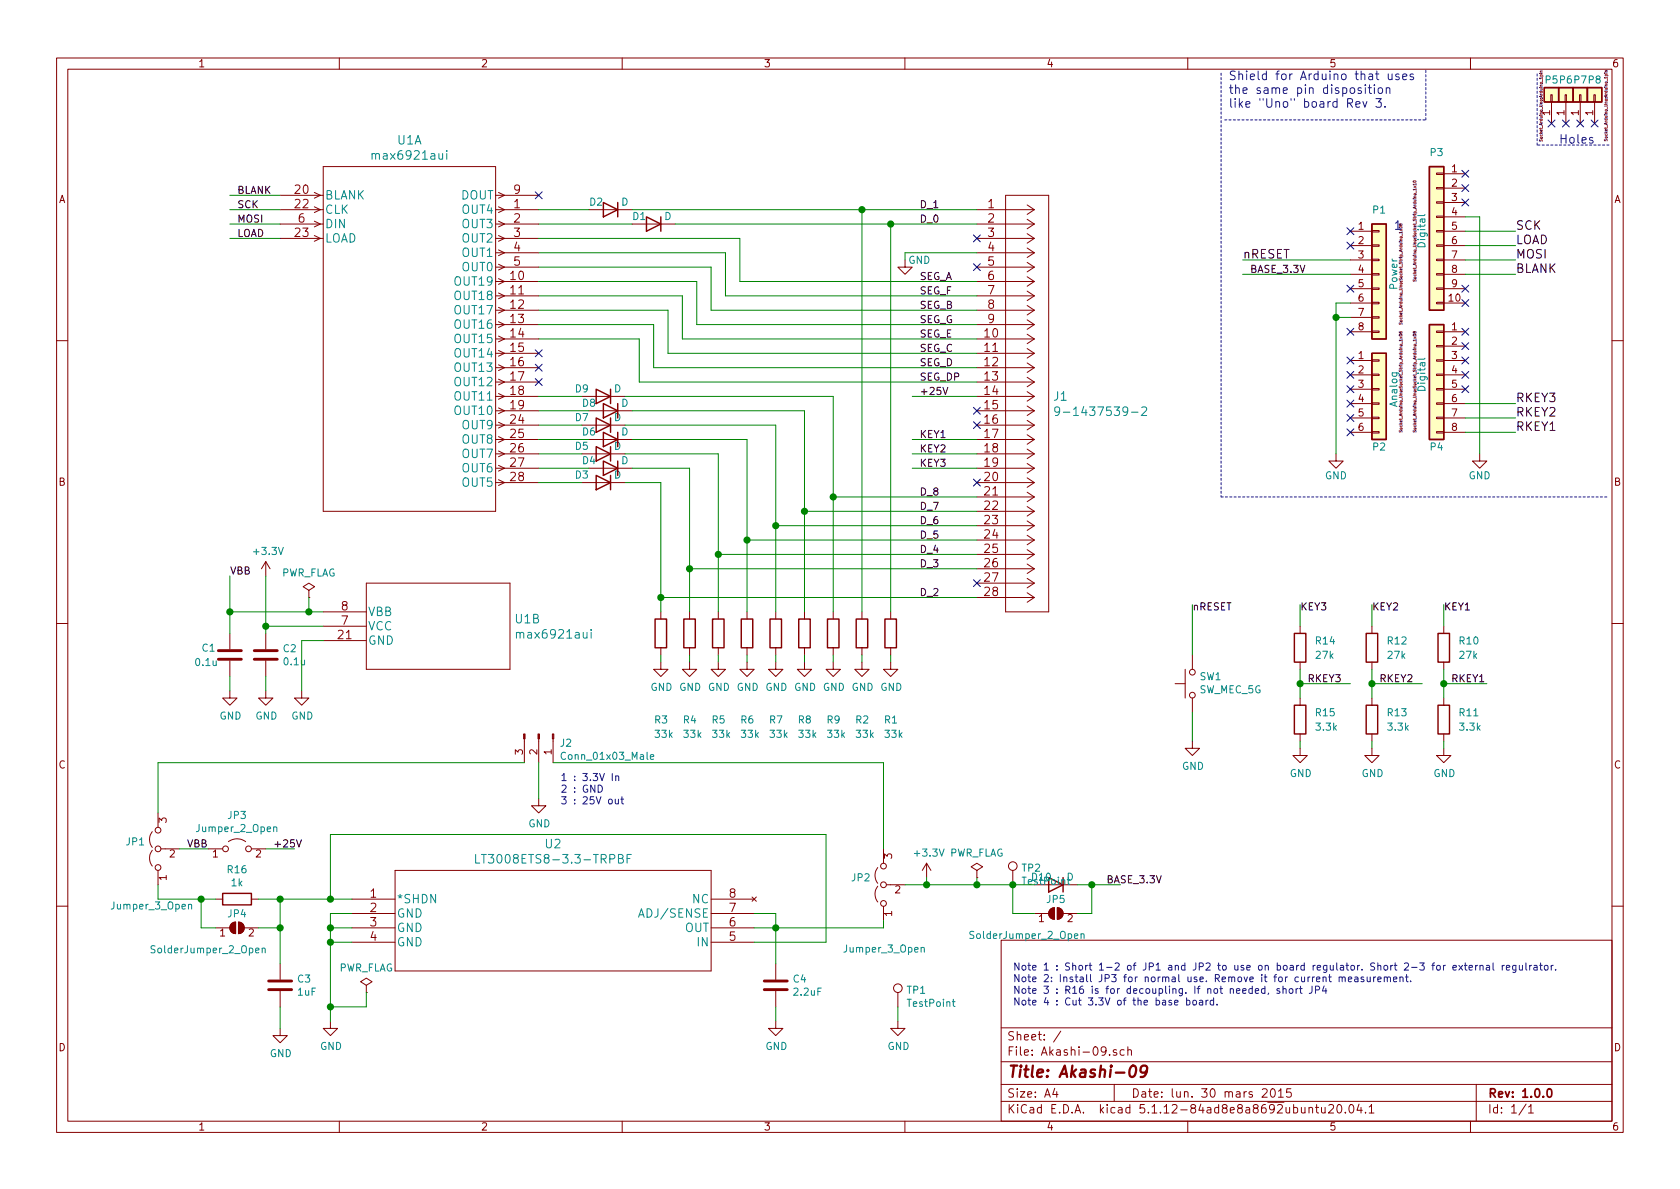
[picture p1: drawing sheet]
EESchema Schematic File Version 4
EELAYER 30 0
EELAYER END
$Descr A4 11693 8268
encoding utf-8
Sheet 1 1
Title "Akashi-09"
Date "lun. 30 mars 2015"
Rev "1.0.0"
Comp ""
Comment1 ""
Comment2 ""
Comment3 ""
Comment4 ""
$EndDescr
Text Label 10550 3000 0    60   ~ 0
RKEY1
Text Label 10550 2800 0    60   ~ 0
RKEY3
Text Label 10550 2900 0    60   ~ 0
RKEY2
Text Label 10550 1900 0    60   ~ 0
BLANK
Text Label 10550 1800 0    60   ~ 0
MOSI
Text Label 10550 1700 0    60   ~ 0
LOAD
Text Label 10550 1600 0    60   ~ 0
SCK
NoConn ~ 9400 1600
Text Notes 10850 1000 0    60   ~ 0
Holes
Text Notes 8550 750  0    60   ~ 0
Shield for Arduino that uses\nthe same pin disposition\nlike "Uno" board Rev 3.
$Comp
L Connector_Generic:Conn_01x08 P1
U 1 1
P 9600 1900
F 0 "P1" H 9600 2350 50  0000 C CNN
F 1 "Power" V 9700 1900 50  0000 C CNN
F 2 "Socket_Arduino_Uno:Socket_Strip_Arduino_1x08" V 9750 1900 20  0000 C CNN
F 3 "" H 9600 1900 50  0000 C CNN
	1    9600 1900
	1    0    0    -1  
$EndComp
Text Label 8650 1800 0    60   ~ 0
nRESET
$Comp
L power:GND #PWR03
U 1 1
P 9300 3150
F 0 "#PWR03" H 9300 2900 50  0001 C CNN
F 1 "GND" H 9300 3000 50  0000 C CNN
F 2 "" H 9300 3150 50  0000 C CNN
F 3 "" H 9300 3150 50  0000 C CNN
	1    9300 3150
	1    0    0    -1  
$EndComp
$Comp
L power:GND #PWR04
U 1 1
P 10300 3150
F 0 "#PWR04" H 10300 2900 50  0001 C CNN
F 1 "GND" H 10300 3000 50  0000 C CNN
F 2 "" H 10300 3150 50  0000 C CNN
F 3 "" H 10300 3150 50  0000 C CNN
	1    10300 3150
	1    0    0    -1  
$EndComp
$Comp
L Connector_Generic:Conn_01x06 P2
U 1 1
P 9600 2700
F 0 "P2" H 9600 2300 50  0000 C CNN
F 1 "Analog" V 9700 2700 50  0000 C CNN
F 2 "Socket_Arduino_Uno:Socket_Strip_Arduino_1x06" V 9750 2750 20  0000 C CNN
F 3 "" H 9600 2700 50  0000 C CNN
	1    9600 2700
	1    0    0    -1  
$EndComp
$Comp
L Connector_Generic:Conn_01x01 P5
U 1 1
P 10800 650
F 0 "P5" V 10900 650 50  0000 C CNN
F 1 "CONN_01X01" V 10900 650 50  0001 C CNN
F 2 "Socket_Arduino_Uno:Arduino_1pin" H 10721 724 20  0000 C CNN
F 3 "" H 10800 650 50  0000 C CNN
	1    10800 650 
	0    -1   -1   0   
$EndComp
$Comp
L Connector_Generic:Conn_01x01 P6
U 1 1
P 10900 650
F 0 "P6" V 11000 650 50  0000 C CNN
F 1 "CONN_01X01" V 11000 650 50  0001 C CNN
F 2 "Socket_Arduino_Uno:Arduino_1pin" H 10900 650 20  0001 C CNN
F 3 "" H 10900 650 50  0000 C CNN
	1    10900 650 
	0    -1   -1   0   
$EndComp
$Comp
L Connector_Generic:Conn_01x01 P7
U 1 1
P 11000 650
F 0 "P7" V 11100 650 50  0000 C CNN
F 1 "CONN_01X01" V 11100 650 50  0001 C CNN
F 2 "Socket_Arduino_Uno:Arduino_1pin" V 11000 650 20  0001 C CNN
F 3 "" H 11000 650 50  0000 C CNN
	1    11000 650 
	0    -1   -1   0   
$EndComp
$Comp
L Connector_Generic:Conn_01x01 P8
U 1 1
P 11100 650
F 0 "P8" V 11200 650 50  0000 C CNN
F 1 "CONN_01X01" V 11200 650 50  0001 C CNN
F 2 "Socket_Arduino_Uno:Arduino_1pin" H 11024 572 20  0000 C CNN
F 3 "" H 11100 650 50  0000 C CNN
	1    11100 650 
	0    -1   -1   0   
$EndComp
NoConn ~ 10800 850 
NoConn ~ 10900 850 
NoConn ~ 11000 850 
NoConn ~ 11100 850 
$Comp
L Connector_Generic:Conn_01x08 P4
U 1 1
P 10000 2600
F 0 "P4" H 10000 2100 50  0000 C CNN
F 1 "Digital" V 10100 2600 50  0000 C CNN
F 2 "Socket_Arduino_Uno:Socket_Strip_Arduino_1x08" V 10150 2550 20  0000 C CNN
F 3 "" H 10000 2600 50  0000 C CNN
	1    10000 2600
	-1   0    0    -1  
$EndComp
Wire Notes Line
	8525 825  9925 825 
Wire Notes Line
	9925 825  9925 475 
Wire Wire Line
	9400 1900 8650 1900
Wire Wire Line
	9400 2100 9300 2100
Wire Wire Line
	9400 2200 9300 2200
Connection ~ 9300 2200
$Comp
L Connector_Generic:Conn_01x10 P3
U 1 1
P 10000 1600
F 0 "P3" H 10000 2150 50  0000 C CNN
F 1 "Digital" V 10100 1600 50  0000 C CNN
F 2 "Socket_Arduino_Uno:Socket_Strip_Arduino_1x10" V 10150 1600 20  0000 C CNN
F 3 "" H 10000 1600 50  0000 C CNN
	1    10000 1600
	-1   0    0    -1  
$EndComp
Wire Wire Line
	10200 1900 10550 1900
Wire Wire Line
	10200 1800 10550 1800
Wire Wire Line
	10200 1700 10550 1700
Wire Wire Line
	10200 1600 10550 1600
Wire Wire Line
	10200 3000 10550 3000
Wire Wire Line
	10200 2900 10550 2900
Wire Wire Line
	10200 2800 10550 2800
Wire Wire Line
	10200 1500 10300 1500
Wire Wire Line
	10300 1500 10300 3150
Wire Wire Line
	9300 2100 9300 2200
Wire Wire Line
	9300 2200 9300 3150
Wire Notes Line
	8500 500  8500 3450
Wire Notes Line
	8500 3450 11200 3450
Wire Wire Line
	9400 1800 8650 1800
Text Notes 9700 1600 0    60   ~ 0
1
Wire Notes Line
	11200 1000 10700 1000
Wire Notes Line
	10700 1000 10700 500 
$Comp
L FPD_Driver:max6921aui U1
U 1 1
P 1950 1350
F 0 "U1" H 2850 1737 60  0000 C CNN
F 1 "max6921aui" H 2850 1631 60  0000 C CNN
F 2 "FPD_Driver:max6921aui" H 2850 1590 60  0001 C CNN
F 3 "" H 1950 1350 60  0000 C CNN
	1    1950 1350
	1    0    0    -1  
$EndComp
Wire Wire Line
	3750 1450 4100 1450
$Comp
L Device:D D2
U 1 1
P 4250 1450
F 0 "D2" H 4350 1400 50  0000 C CNN
F 1 "D" H 4150 1400 50  0000 C CNN
F 2 "Diode_SMD:D_0603_1608Metric_Pad1.05x0.95mm_HandSolder" H 4250 1450 50  0001 C CNN
F 3 "~" H 4250 1450 50  0001 C CNN
	1    4250 1450
	-1   0    0    1   
$EndComp
Wire Wire Line
	3750 1550 4400 1550
$Comp
L Device:D D1
U 1 1
P 4550 1550
F 0 "D1" H 4650 1500 50  0000 C CNN
F 1 "D" H 4450 1500 50  0000 C CNN
F 2 "Diode_SMD:D_0603_1608Metric_Pad1.05x0.95mm_HandSolder" H 4550 1550 50  0001 C CNN
F 3 "~" H 4550 1550 50  0001 C CNN
	1    4550 1550
	-1   0    0    1   
$EndComp
$Comp
L Device:D D9
U 1 1
P 4200 2750
F 0 "D9" H 4350 2700 50  0000 C CNN
F 1 "D" H 4100 2700 50  0000 C CNN
F 2 "Diode_SMD:D_0603_1608Metric_Pad1.05x0.95mm_HandSolder" H 4200 2750 50  0001 C CNN
F 3 "~" H 4200 2750 50  0001 C CNN
	1    4200 2750
	-1   0    0    1   
$EndComp
$Comp
L Device:D D8
U 1 1
P 4250 2850
F 0 "D8" H 4400 2800 50  0000 C CNN
F 1 "D" H 4150 2800 50  0000 C CNN
F 2 "Diode_SMD:D_0603_1608Metric_Pad1.05x0.95mm_HandSolder" H 4250 2850 50  0001 C CNN
F 3 "~" H 4250 2850 50  0001 C CNN
	1    4250 2850
	-1   0    0    1   
$EndComp
$Comp
L Device:D D7
U 1 1
P 4200 2950
F 0 "D7" H 4350 2900 50  0000 C CNN
F 1 "D" H 4100 2900 50  0000 C CNN
F 2 "Diode_SMD:D_0603_1608Metric_Pad1.05x0.95mm_HandSolder" H 4200 2950 50  0001 C CNN
F 3 "~" H 4200 2950 50  0001 C CNN
	1    4200 2950
	-1   0    0    1   
$EndComp
$Comp
L Device:D D6
U 1 1
P 4250 3050
F 0 "D6" H 4400 3000 50  0000 C CNN
F 1 "D" H 4150 3000 50  0000 C CNN
F 2 "Diode_SMD:D_0603_1608Metric_Pad1.05x0.95mm_HandSolder" H 4250 3050 50  0001 C CNN
F 3 "~" H 4250 3050 50  0001 C CNN
	1    4250 3050
	-1   0    0    1   
$EndComp
$Comp
L Device:D D5
U 1 1
P 4200 3150
F 0 "D5" H 4350 3100 50  0000 C CNN
F 1 "D" H 4100 3100 50  0000 C CNN
F 2 "Diode_SMD:D_0603_1608Metric_Pad1.05x0.95mm_HandSolder" H 4200 3150 50  0001 C CNN
F 3 "~" H 4200 3150 50  0001 C CNN
	1    4200 3150
	-1   0    0    1   
$EndComp
$Comp
L Device:D D4
U 1 1
P 4250 3250
F 0 "D4" H 4400 3200 50  0000 C CNN
F 1 "D" H 4150 3200 50  0000 C CNN
F 2 "Diode_SMD:D_0603_1608Metric_Pad1.05x0.95mm_HandSolder" H 4250 3250 50  0001 C CNN
F 3 "~" H 4250 3250 50  0001 C CNN
	1    4250 3250
	-1   0    0    1   
$EndComp
$Comp
L Device:D D3
U 1 1
P 4200 3350
F 0 "D3" H 4350 3300 50  0000 C CNN
F 1 "D" H 4100 3300 50  0000 C CNN
F 2 "Diode_SMD:D_0603_1608Metric_Pad1.05x0.95mm_HandSolder" H 4200 3350 50  0001 C CNN
F 3 "~" H 4200 3350 50  0001 C CNN
	1    4200 3350
	-1   0    0    1   
$EndComp
Wire Wire Line
	3750 2750 4050 2750
Wire Wire Line
	4100 2850 3750 2850
Wire Wire Line
	3750 2950 4050 2950
Wire Wire Line
	4100 3050 3750 3050
Wire Wire Line
	3750 3150 4050 3150
Wire Wire Line
	4100 3250 3750 3250
Wire Wire Line
	3750 3350 4050 3350
Wire Wire Line
	4600 4150 4600 4250
Connection ~ 4600 4150
$Comp
L Device:R R3
U 1 1
P 4600 4400
F 0 "R3" H 4550 3800 50  0000 L CNN
F 1 "33k" H 4550 3700 50  0000 L CNN
F 2 "Resistor_SMD:R_0603_1608Metric_Pad0.98x0.95mm_HandSolder" V 4530 4400 50  0001 C CNN
F 3 "~" H 4600 4400 50  0001 C CNN
	1    4600 4400
	1    0    0    -1  
$EndComp
$Comp
L power:GND #PWR0101
U 1 1
P 4600 4600
F 0 "#PWR0101" H 4600 4350 50  0001 C CNN
F 1 "GND" H 4605 4427 50  0000 C CNN
F 2 "" H 4600 4600 50  0001 C CNN
F 3 "" H 4600 4600 50  0001 C CNN
	1    4600 4600
	1    0    0    -1  
$EndComp
Wire Wire Line
	4600 4550 4600 4600
$Comp
L Device:R R4
U 1 1
P 4800 4400
F 0 "R4" H 4750 3800 50  0000 L CNN
F 1 "33k" H 4750 3700 50  0000 L CNN
F 2 "Resistor_SMD:R_0603_1608Metric_Pad0.98x0.95mm_HandSolder" V 4730 4400 50  0001 C CNN
F 3 "~" H 4800 4400 50  0001 C CNN
	1    4800 4400
	1    0    0    -1  
$EndComp
$Comp
L power:GND #PWR0102
U 1 1
P 4800 4600
F 0 "#PWR0102" H 4800 4350 50  0001 C CNN
F 1 "GND" H 4805 4427 50  0000 C CNN
F 2 "" H 4800 4600 50  0001 C CNN
F 3 "" H 4800 4600 50  0001 C CNN
	1    4800 4600
	1    0    0    -1  
$EndComp
Wire Wire Line
	4800 4550 4800 4600
$Comp
L Device:R R5
U 1 1
P 5000 4400
F 0 "R5" H 4950 3800 50  0000 L CNN
F 1 "33k" H 4950 3700 50  0000 L CNN
F 2 "Resistor_SMD:R_0603_1608Metric_Pad0.98x0.95mm_HandSolder" V 4930 4400 50  0001 C CNN
F 3 "~" H 5000 4400 50  0001 C CNN
	1    5000 4400
	1    0    0    -1  
$EndComp
$Comp
L power:GND #PWR0103
U 1 1
P 5000 4600
F 0 "#PWR0103" H 5000 4350 50  0001 C CNN
F 1 "GND" H 5005 4427 50  0000 C CNN
F 2 "" H 5000 4600 50  0001 C CNN
F 3 "" H 5000 4600 50  0001 C CNN
	1    5000 4600
	1    0    0    -1  
$EndComp
Wire Wire Line
	5000 4550 5000 4600
$Comp
L Device:R R6
U 1 1
P 5200 4400
F 0 "R6" H 5150 3800 50  0000 L CNN
F 1 "33k" H 5150 3700 50  0000 L CNN
F 2 "Resistor_SMD:R_0603_1608Metric_Pad0.98x0.95mm_HandSolder" V 5130 4400 50  0001 C CNN
F 3 "~" H 5200 4400 50  0001 C CNN
	1    5200 4400
	1    0    0    -1  
$EndComp
$Comp
L power:GND #PWR0104
U 1 1
P 5200 4600
F 0 "#PWR0104" H 5200 4350 50  0001 C CNN
F 1 "GND" H 5205 4427 50  0000 C CNN
F 2 "" H 5200 4600 50  0001 C CNN
F 3 "" H 5200 4600 50  0001 C CNN
	1    5200 4600
	1    0    0    -1  
$EndComp
Wire Wire Line
	5200 4550 5200 4600
$Comp
L Device:R R7
U 1 1
P 5400 4400
F 0 "R7" H 5350 3800 50  0000 L CNN
F 1 "33k" H 5350 3700 50  0000 L CNN
F 2 "Resistor_SMD:R_0603_1608Metric_Pad0.98x0.95mm_HandSolder" V 5330 4400 50  0001 C CNN
F 3 "~" H 5400 4400 50  0001 C CNN
	1    5400 4400
	1    0    0    -1  
$EndComp
$Comp
L power:GND #PWR0105
U 1 1
P 5400 4600
F 0 "#PWR0105" H 5400 4350 50  0001 C CNN
F 1 "GND" H 5405 4427 50  0000 C CNN
F 2 "" H 5400 4600 50  0001 C CNN
F 3 "" H 5400 4600 50  0001 C CNN
	1    5400 4600
	1    0    0    -1  
$EndComp
Wire Wire Line
	5400 4550 5400 4600
$Comp
L Device:R R8
U 1 1
P 5600 4400
F 0 "R8" H 5550 3800 50  0000 L CNN
F 1 "33k" H 5550 3700 50  0000 L CNN
F 2 "Resistor_SMD:R_0603_1608Metric_Pad0.98x0.95mm_HandSolder" V 5530 4400 50  0001 C CNN
F 3 "~" H 5600 4400 50  0001 C CNN
	1    5600 4400
	1    0    0    -1  
$EndComp
$Comp
L power:GND #PWR0106
U 1 1
P 5600 4600
F 0 "#PWR0106" H 5600 4350 50  0001 C CNN
F 1 "GND" H 5605 4427 50  0000 C CNN
F 2 "" H 5600 4600 50  0001 C CNN
F 3 "" H 5600 4600 50  0001 C CNN
	1    5600 4600
	1    0    0    -1  
$EndComp
Wire Wire Line
	5600 4550 5600 4600
$Comp
L Device:R R9
U 1 1
P 5800 4400
F 0 "R9" H 5750 3800 50  0000 L CNN
F 1 "33k" H 5750 3700 50  0000 L CNN
F 2 "Resistor_SMD:R_0603_1608Metric_Pad0.98x0.95mm_HandSolder" V 5730 4400 50  0001 C CNN
F 3 "~" H 5800 4400 50  0001 C CNN
	1    5800 4400
	1    0    0    -1  
$EndComp
$Comp
L power:GND #PWR0107
U 1 1
P 5800 4600
F 0 "#PWR0107" H 5800 4350 50  0001 C CNN
F 1 "GND" H 5805 4427 50  0000 C CNN
F 2 "" H 5800 4600 50  0001 C CNN
F 3 "" H 5800 4600 50  0001 C CNN
	1    5800 4600
	1    0    0    -1  
$EndComp
Wire Wire Line
	5800 4550 5800 4600
Wire Wire Line
	4400 3050 5200 3050
Wire Wire Line
	4350 2950 5400 2950
Wire Wire Line
	4400 2850 5600 2850
Wire Wire Line
	4350 2750 5800 2750
Wire Wire Line
	4600 3350 4350 3350
Wire Wire Line
	4400 3250 4800 3250
Wire Wire Line
	5000 3150 4350 3150
Wire Wire Line
	3750 1650 5150 1650
Wire Wire Line
	3750 1750 5050 1750
Wire Wire Line
	3750 1850 4950 1850
Wire Wire Line
	3750 1950 4850 1950
Wire Wire Line
	4800 3950 4800 4250
Connection ~ 4800 3950
Wire Wire Line
	5000 3850 5000 4250
Connection ~ 5000 3850
Wire Wire Line
	5200 3750 5200 4250
Connection ~ 5200 3750
Wire Wire Line
	5400 3650 5400 4250
Connection ~ 5400 3650
Wire Wire Line
	5600 3550 5600 4250
Connection ~ 5600 3550
Wire Wire Line
	5800 3450 5800 4250
Connection ~ 5800 3450
Wire Wire Line
	4850 1950 4850 2250
Wire Wire Line
	4950 2150 4950 1850
Wire Wire Line
	5050 1750 5050 2050
Wire Wire Line
	5150 1950 5150 1650
Wire Wire Line
	4850 2250 6800 2250
Wire Wire Line
	6800 2150 4950 2150
Wire Wire Line
	5050 2050 6800 2050
Wire Wire Line
	6800 1950 5150 1950
Wire Wire Line
	4600 4150 6800 4150
Wire Wire Line
	6800 3950 4800 3950
Wire Wire Line
	6800 3850 5000 3850
Wire Wire Line
	6800 3750 5200 3750
Wire Wire Line
	6800 3650 5400 3650
Wire Wire Line
	6800 3550 5600 3550
Wire Wire Line
	6800 3450 5800 3450
Wire Wire Line
	4700 1550 6200 1550
Wire Wire Line
	4400 1450 6000 1450
$Comp
L DIP28:9-1437539-2 J1
U 1 1
P 6800 1450
F 0 "J1" H 7328 153 60  0000 L CNN
F 1 "9-1437539-2" H 7328 47  60  0000 L CNN
F 2 "DIP28:9-1437539-2" H 7200 -10 60  0001 C CNN
F 3 "" H 6800 1450 60  0000 C CNN
	1    6800 1450
	1    0    0    -1  
$EndComp
Wire Wire Line
	4600 3350 4600 4150
Wire Wire Line
	4800 3250 4800 3950
Wire Wire Line
	5000 3150 5000 3850
Wire Wire Line
	5200 3050 5200 3750
Wire Wire Line
	5400 2950 5400 3650
Wire Wire Line
	5600 2850 5600 3550
Wire Wire Line
	5800 2750 5800 3450
Wire Wire Line
	6800 2350 4750 2350
Wire Wire Line
	4750 2350 4750 2050
Wire Wire Line
	3750 2050 4750 2050
Wire Wire Line
	3750 2150 4650 2150
Wire Wire Line
	4650 2150 4650 2450
Wire Wire Line
	4650 2450 6800 2450
Wire Wire Line
	6800 2550 4550 2550
Wire Wire Line
	4550 2550 4550 2250
Wire Wire Line
	4550 2250 3750 2250
Wire Wire Line
	6800 2650 4450 2650
Wire Wire Line
	4450 2650 4450 2350
Wire Wire Line
	4450 2350 3750 2350
Wire Wire Line
	6800 2750 6350 2750
Wire Wire Line
	6800 3050 6350 3050
Wire Wire Line
	6800 3150 6350 3150
Wire Wire Line
	6800 3250 6350 3250
Text Label 6400 1450 0    50   ~ 0
D_1
Text Label 6400 1550 0    50   ~ 0
D_0
Text Label 6400 3450 0    50   ~ 0
D_8
Text Label 6400 3550 0    50   ~ 0
D_7
Text Label 6400 3650 0    50   ~ 0
D_6
Text Label 6400 3750 0    50   ~ 0
D_5
Text Label 6400 3850 0    50   ~ 0
D_4
Text Label 6400 3950 0    50   ~ 0
D_3
Text Label 6400 4150 0    50   ~ 0
D_2
Text Label 6400 1950 0    50   ~ 0
SEG_A
Text Label 6400 2050 0    50   ~ 0
SEG_F
Text Label 6400 2150 0    50   ~ 0
SEG_B
Text Label 6400 2250 0    50   ~ 0
SEG_G
Text Label 6400 2350 0    50   ~ 0
SEG_E
Text Label 6400 2450 0    50   ~ 0
SEG_C
Text Label 6400 2550 0    50   ~ 0
SEG_D
Text Label 6400 2650 0    50   ~ 0
SEG_DP
Text Label 6400 2750 0    50   ~ 0
+25V
Text Label 6400 3050 0    50   ~ 0
KEY1
Text Label 6400 3150 0    50   ~ 0
KEY2
Text Label 6400 3250 0    50   ~ 0
KEY3
$Comp
L Device:R R2
U 1 1
P 6000 4400
F 0 "R2" H 5950 3800 50  0000 L CNN
F 1 "33k" H 5950 3700 50  0000 L CNN
F 2 "Resistor_SMD:R_0603_1608Metric_Pad0.98x0.95mm_HandSolder" V 5930 4400 50  0001 C CNN
F 3 "~" H 6000 4400 50  0001 C CNN
	1    6000 4400
	1    0    0    -1  
$EndComp
$Comp
L power:GND #PWR0108
U 1 1
P 6000 4600
F 0 "#PWR0108" H 6000 4350 50  0001 C CNN
F 1 "GND" H 6005 4427 50  0000 C CNN
F 2 "" H 6000 4600 50  0001 C CNN
F 3 "" H 6000 4600 50  0001 C CNN
	1    6000 4600
	1    0    0    -1  
$EndComp
Wire Wire Line
	6000 4550 6000 4600
$Comp
L Device:R R1
U 1 1
P 6200 4400
F 0 "R1" H 6150 3800 50  0000 L CNN
F 1 "33k" H 6150 3700 50  0000 L CNN
F 2 "Resistor_SMD:R_0603_1608Metric_Pad0.98x0.95mm_HandSolder" V 6130 4400 50  0001 C CNN
F 3 "~" H 6200 4400 50  0001 C CNN
	1    6200 4400
	1    0    0    -1  
$EndComp
$Comp
L power:GND #PWR0109
U 1 1
P 6200 4600
F 0 "#PWR0109" H 6200 4350 50  0001 C CNN
F 1 "GND" H 6205 4427 50  0000 C CNN
F 2 "" H 6200 4600 50  0001 C CNN
F 3 "" H 6200 4600 50  0001 C CNN
	1    6200 4600
	1    0    0    -1  
$EndComp
Wire Wire Line
	6200 4550 6200 4600
Wire Wire Line
	6000 4250 6000 1450
Connection ~ 6000 1450
Wire Wire Line
	6000 1450 6800 1450
Wire Wire Line
	6200 4250 6200 1550
Connection ~ 6200 1550
Wire Wire Line
	6200 1550 6800 1550
$Comp
L power:GND #PWR0110
U 1 1
P 6300 1800
F 0 "#PWR0110" H 6300 1550 50  0001 C CNN
F 1 "GND" H 6400 1800 50  0000 C CNN
F 2 "" H 6300 1800 50  0001 C CNN
F 3 "" H 6300 1800 50  0001 C CNN
	1    6300 1800
	1    0    0    -1  
$EndComp
Wire Wire Line
	6800 1750 6300 1750
Wire Wire Line
	6300 1750 6300 1800
$Comp
L Device:R R15
U 1 1
P 9050 5000
F 0 "R15" H 9150 5050 50  0000 L CNN
F 1 "3.3k" H 9150 4950 50  0000 L CNN
F 2 "Resistor_SMD:R_0603_1608Metric_Pad0.98x0.95mm_HandSolder" V 8980 5000 50  0001 C CNN
F 3 "~" H 9050 5000 50  0001 C CNN
	1    9050 5000
	1    0    0    -1  
$EndComp
$Comp
L power:GND #PWR0111
U 1 1
P 9050 5200
F 0 "#PWR0111" H 9050 4950 50  0001 C CNN
F 1 "GND" H 9055 5027 50  0000 C CNN
F 2 "" H 9050 5200 50  0001 C CNN
F 3 "" H 9050 5200 50  0001 C CNN
	1    9050 5200
	1    0    0    -1  
$EndComp
Wire Wire Line
	9050 5150 9050 5200
$Comp
L Device:R R13
U 1 1
P 9550 5000
F 0 "R13" H 9650 5050 50  0000 L CNN
F 1 "3.3k" H 9650 4950 50  0000 L CNN
F 2 "Resistor_SMD:R_0603_1608Metric_Pad0.98x0.95mm_HandSolder" V 9480 5000 50  0001 C CNN
F 3 "~" H 9550 5000 50  0001 C CNN
	1    9550 5000
	1    0    0    -1  
$EndComp
$Comp
L power:GND #PWR0112
U 1 1
P 9550 5200
F 0 "#PWR0112" H 9550 4950 50  0001 C CNN
F 1 "GND" H 9555 5027 50  0000 C CNN
F 2 "" H 9550 5200 50  0001 C CNN
F 3 "" H 9550 5200 50  0001 C CNN
	1    9550 5200
	1    0    0    -1  
$EndComp
Wire Wire Line
	9550 5150 9550 5200
$Comp
L Device:R R11
U 1 1
P 10050 5000
F 0 "R11" H 10150 5050 50  0000 L CNN
F 1 "3.3k" H 10150 4950 50  0000 L CNN
F 2 "Resistor_SMD:R_0603_1608Metric_Pad0.98x0.95mm_HandSolder" V 9980 5000 50  0001 C CNN
F 3 "~" H 10050 5000 50  0001 C CNN
	1    10050 5000
	1    0    0    -1  
$EndComp
$Comp
L power:GND #PWR0113
U 1 1
P 10050 5200
F 0 "#PWR0113" H 10050 4950 50  0001 C CNN
F 1 "GND" H 10055 5027 50  0000 C CNN
F 2 "" H 10050 5200 50  0001 C CNN
F 3 "" H 10050 5200 50  0001 C CNN
	1    10050 5200
	1    0    0    -1  
$EndComp
Wire Wire Line
	10050 5150 10050 5200
$Comp
L Device:R R14
U 1 1
P 9050 4500
F 0 "R14" H 9150 4550 50  0000 L CNN
F 1 "27k" H 9150 4450 50  0000 L CNN
F 2 "Resistor_SMD:R_0603_1608Metric_Pad0.98x0.95mm_HandSolder" V 8980 4500 50  0001 C CNN
F 3 "~" H 9050 4500 50  0001 C CNN
	1    9050 4500
	1    0    0    -1  
$EndComp
$Comp
L Device:R R12
U 1 1
P 9550 4500
F 0 "R12" H 9650 4550 50  0000 L CNN
F 1 "27k" H 9650 4450 50  0000 L CNN
F 2 "Resistor_SMD:R_0603_1608Metric_Pad0.98x0.95mm_HandSolder" V 9480 4500 50  0001 C CNN
F 3 "~" H 9550 4500 50  0001 C CNN
	1    9550 4500
	1    0    0    -1  
$EndComp
$Comp
L Device:R R10
U 1 1
P 10050 4500
F 0 "R10" H 10150 4550 50  0000 L CNN
F 1 "27k" H 10150 4450 50  0000 L CNN
F 2 "Resistor_SMD:R_0603_1608Metric_Pad0.98x0.95mm_HandSolder" V 9980 4500 50  0001 C CNN
F 3 "~" H 10050 4500 50  0001 C CNN
	1    10050 4500
	1    0    0    -1  
$EndComp
Wire Wire Line
	9050 4650 9050 4750
Wire Wire Line
	9550 4650 9550 4750
Wire Wire Line
	10050 4650 10050 4750
Wire Wire Line
	9050 4350 9050 4200
Wire Wire Line
	9550 4350 9550 4200
Wire Wire Line
	10050 4350 10050 4200
Wire Wire Line
	9050 4750 9400 4750
Connection ~ 9050 4750
Wire Wire Line
	9050 4750 9050 4850
Wire Wire Line
	9550 4750 9900 4750
Connection ~ 9550 4750
Wire Wire Line
	9550 4750 9550 4850
Wire Wire Line
	10050 4750 10350 4750
Connection ~ 10050 4750
Wire Wire Line
	10050 4750 10050 4850
Text Label 9100 4750 0    50   ~ 0
RKEY3
Text Label 9600 4750 0    50   ~ 0
RKEY2
Text Label 10100 4750 0    50   ~ 0
RKEY1
Text Label 9050 4250 0    50   ~ 0
KEY3
Text Label 9550 4250 0    50   ~ 0
KEY2
Text Label 10050 4250 0    50   ~ 0
KEY1
Wire Wire Line
	1950 1350 1600 1350
Wire Wire Line
	1950 1450 1600 1450
Wire Wire Line
	1950 1550 1600 1550
Wire Wire Line
	1950 1650 1600 1650
Text Label 1650 1350 0    50   ~ 0
BLANK
Text Label 1650 1450 0    50   ~ 0
SCK
Text Label 1650 1550 0    50   ~ 0
MOSI
Text Label 1650 1650 0    50   ~ 0
LOAD
NoConn ~ 6800 1650
NoConn ~ 6800 1850
NoConn ~ 6800 2850
NoConn ~ 6800 2950
NoConn ~ 6800 3350
NoConn ~ 6800 4050
NoConn ~ 3750 2450
NoConn ~ 3750 2550
NoConn ~ 3750 2650
NoConn ~ 3750 1350
NoConn ~ 10200 1200
NoConn ~ 10200 1300
NoConn ~ 10200 1400
NoConn ~ 10200 2000
NoConn ~ 10200 2100
NoConn ~ 10200 2300
NoConn ~ 10200 2400
NoConn ~ 10200 2500
NoConn ~ 10200 2600
NoConn ~ 10200 2700
NoConn ~ 9400 1700
NoConn ~ 9400 2300
NoConn ~ 9400 2500
NoConn ~ 9400 2600
NoConn ~ 9400 2700
NoConn ~ 9400 2800
NoConn ~ 9400 2900
NoConn ~ 9400 3000
$Comp
L FPD_Driver:max6921aui U1
U 2 1
P 2250 4250
F 0 "U1" H 3578 4203 60  0000 L CNN
F 1 "max6921aui" H 3578 4097 60  0000 L CNN
F 2 "FPD_Driver:max6921aui" H 3150 4490 60  0001 C CNN
F 3 "" H 2250 4250 60  0000 C CNN
	2    2250 4250
	1    0    0    -1  
$EndComp
Wire Wire Line
	2250 4450 2100 4450
Wire Wire Line
	2100 4450 2100 4800
$Comp
L power:GND #PWR0114
U 1 1
P 2100 4800
F 0 "#PWR0114" H 2100 4550 50  0001 C CNN
F 1 "GND" H 2105 4627 50  0000 C CNN
F 2 "" H 2100 4800 50  0001 C CNN
F 3 "" H 2100 4800 50  0001 C CNN
	1    2100 4800
	1    0    0    -1  
$EndComp
$Comp
L power:GND #PWR0115
U 1 1
P 1850 4800
F 0 "#PWR0115" H 1850 4550 50  0001 C CNN
F 1 "GND" H 1855 4627 50  0000 C CNN
F 2 "" H 1850 4800 50  0001 C CNN
F 3 "" H 1850 4800 50  0001 C CNN
	1    1850 4800
	1    0    0    -1  
$EndComp
$Comp
L power:GND #PWR0116
U 1 1
P 1600 4800
F 0 "#PWR0116" H 1600 4550 50  0001 C CNN
F 1 "GND" H 1605 4627 50  0000 C CNN
F 2 "" H 1600 4800 50  0001 C CNN
F 3 "" H 1600 4800 50  0001 C CNN
	1    1600 4800
	1    0    0    -1  
$EndComp
$Comp
L Device:C C1
U 1 1
P 1600 4550
F 0 "C1" H 1400 4600 50  0000 L CNN
F 1 "0.1u" H 1350 4500 50  0000 L CNN
F 2 "Capacitor_SMD:C_0603_1608Metric_Pad1.08x0.95mm_HandSolder" H 1638 4400 50  0001 C CNN
F 3 "~" H 1600 4550 50  0001 C CNN
	1    1600 4550
	1    0    0    -1  
$EndComp
$Comp
L Device:C C2
U 1 1
P 1850 4550
F 0 "C2" H 1965 4596 50  0000 L CNN
F 1 "0.1u" H 1965 4505 50  0000 L CNN
F 2 "Capacitor_SMD:C_0603_1608Metric_Pad1.08x0.95mm_HandSolder" H 1888 4400 50  0001 C CNN
F 3 "~" H 1850 4550 50  0001 C CNN
	1    1850 4550
	1    0    0    -1  
$EndComp
Wire Wire Line
	2250 4350 1850 4350
Wire Wire Line
	1850 4350 1850 4400
Wire Wire Line
	2250 4250 2150 4250
Wire Wire Line
	1600 4250 1600 4400
Wire Wire Line
	1600 4700 1600 4800
Wire Wire Line
	1850 4700 1850 4800
Wire Wire Line
	1600 4250 1600 4000
Connection ~ 1600 4250
Wire Wire Line
	1850 4350 1850 4000
Connection ~ 1850 4350
$Comp
L power:+3.3V #PWR0117
U 1 1
P 1850 4000
F 0 "#PWR0117" H 1850 3850 50  0001 C CNN
F 1 "+3.3V" H 1865 4173 50  0000 C CNN
F 2 "" H 1850 4000 50  0001 C CNN
F 3 "" H 1850 4000 50  0001 C CNN
	1    1850 4000
	1    0    0    -1  
$EndComp
Wire Wire Line
	5250 6550 5750 6550
Wire Wire Line
	5750 6550 5750 5800
Wire Wire Line
	5750 5800 2300 5800
Wire Wire Line
	2300 5800 2300 6250
Wire Wire Line
	2300 6250 2450 6250
Connection ~ 2300 6250
Wire Wire Line
	5250 6350 5400 6350
Wire Wire Line
	5250 6450 5400 6450
Wire Wire Line
	5400 6450 5400 6350
$Comp
L Device:C C4
U 1 1
P 5400 6850
F 0 "C4" H 5515 6896 50  0000 L CNN
F 1 "2.2uF" H 5515 6805 50  0000 L CNN
F 2 "Capacitor_SMD:C_0603_1608Metric_Pad1.08x0.95mm_HandSolder" H 5438 6700 50  0001 C CNN
F 3 "~" H 5400 6850 50  0001 C CNN
	1    5400 6850
	1    0    0    -1  
$EndComp
$Comp
L power:GND #PWR0118
U 1 1
P 5400 7100
F 0 "#PWR0118" H 5400 6850 50  0001 C CNN
F 1 "GND" H 5405 6927 50  0000 C CNN
F 2 "" H 5400 7100 50  0001 C CNN
F 3 "" H 5400 7100 50  0001 C CNN
	1    5400 7100
	1    0    0    -1  
$EndComp
Wire Wire Line
	5400 6700 5400 6450
Connection ~ 5400 6450
Wire Wire Line
	5400 7000 5400 7100
$Comp
L power:+3.3V #PWR0119
U 1 1
P 6450 6100
F 0 "#PWR0119" H 6450 5950 50  0001 C CNN
F 1 "+3.3V" H 6465 6273 50  0000 C CNN
F 2 "" H 6450 6100 50  0001 C CNN
F 3 "" H 6450 6100 50  0001 C CNN
	1    6450 6100
	1    0    0    -1  
$EndComp
$Comp
L power:PWR_FLAG #FLG0101
U 1 1
P 6800 6100
F 0 "#FLG0101" H 6800 6175 50  0001 C CNN
F 1 "PWR_FLAG" H 6800 6273 50  0000 C CNN
F 2 "" H 6800 6100 50  0001 C CNN
F 3 "~" H 6800 6100 50  0001 C CNN
	1    6800 6100
	1    0    0    -1  
$EndComp
Wire Wire Line
	2450 6350 2300 6350
$Comp
L power:GND #PWR0120
U 1 1
P 2300 7100
F 0 "#PWR0120" H 2300 6850 50  0001 C CNN
F 1 "GND" H 2305 6927 50  0000 C CNN
F 2 "" H 2300 7100 50  0001 C CNN
F 3 "" H 2300 7100 50  0001 C CNN
	1    2300 7100
	1    0    0    -1  
$EndComp
$Comp
L Voltage_Regulator:LT3008ETS8-3.3-PBF U2
U 1 1
P 2450 6250
F 0 "U2" H 3850 6637 60  0000 C CNN
F 1 "LT3008ETS8-3.3-TRPBF" H 3850 6531 60  0000 C CNN
F 2 "Voltage_Regulator:LT3008ETS8-3.3-PBF" H 3850 6490 60  0001 C CNN
F 3 "" H 2450 6250 60  0000 C CNN
	1    2450 6250
	1    0    0    -1  
$EndComp
Wire Wire Line
	2300 6350 2300 6450
Wire Wire Line
	2450 6450 2300 6450
Connection ~ 2300 6450
Wire Wire Line
	2300 6450 2300 6550
Wire Wire Line
	2450 6550 2300 6550
Connection ~ 2300 6550
Wire Wire Line
	2300 6550 2300 7000
$Comp
L Device:C C3
U 1 1
P 1950 6850
F 0 "C3" H 2065 6896 50  0000 L CNN
F 1 "1uF" H 2065 6805 50  0000 L CNN
F 2 "Capacitor_SMD:C_0603_1608Metric_Pad1.08x0.95mm_HandSolder" H 1988 6700 50  0001 C CNN
F 3 "~" H 1950 6850 50  0001 C CNN
	1    1950 6850
	1    0    0    -1  
$EndComp
$Comp
L power:GND #PWR0121
U 1 1
P 1950 7150
F 0 "#PWR0121" H 1950 6900 50  0001 C CNN
F 1 "GND" H 1955 6977 50  0000 C CNN
F 2 "" H 1950 7150 50  0001 C CNN
F 3 "" H 1950 7150 50  0001 C CNN
	1    1950 7150
	1    0    0    -1  
$EndComp
Wire Wire Line
	1950 6700 1950 6450
Connection ~ 1950 6250
Wire Wire Line
	1950 6250 2300 6250
Wire Wire Line
	1950 7000 1950 7150
$Comp
L Device:R R16
U 1 1
P 1650 6250
F 0 "R16" V 1443 6250 50  0000 C CNN
F 1 "1k" V 1534 6250 50  0000 C CNN
F 2 "Resistor_SMD:R_0603_1608Metric_Pad0.98x0.95mm_HandSolder" V 1580 6250 50  0001 C CNN
F 3 "~" H 1650 6250 50  0001 C CNN
	1    1650 6250
	0    1    1    0   
$EndComp
$Comp
L Jumper:SolderJumper_2_Open JP4
U 1 1
P 1650 6450
F 0 "JP4" H 1650 6550 50  0000 C CNN
F 1 "SolderJumper_2_Open" H 1450 6300 50  0000 C CNN
F 2 "Jumper:SolderJumper-2_P1.3mm_Open_TrianglePad1.0x1.5mm" H 1650 6450 50  0001 C CNN
F 3 "~" H 1650 6450 50  0001 C CNN
	1    1650 6450
	1    0    0    -1  
$EndComp
Wire Wire Line
	1800 6450 1950 6450
Wire Wire Line
	1500 6450 1400 6450
Wire Wire Line
	1400 6450 1400 6250
Connection ~ 1400 6250
Wire Wire Line
	1400 6250 1500 6250
$Comp
L Jumper:Jumper_3_Open JP2
U 1 1
P 6150 6150
F 0 "JP2" V 6196 6237 50  0000 L CNN
F 1 "Jumper_3_Open" V 5700 5850 50  0000 L CNN
F 2 "Connector_PinSocket_2.54mm:PinSocket_1x03_P2.54mm_Vertical" H 6150 6150 50  0001 C CNN
F 3 "~" H 6150 6150 50  0001 C CNN
	1    6150 6150
	0    -1   -1   0   
$EndComp
Wire Wire Line
	6150 6450 6150 6400
Wire Wire Line
	5400 6450 6150 6450
Wire Wire Line
	6800 6150 6800 6100
Wire Wire Line
	6450 6150 6450 6100
Wire Wire Line
	6450 6150 6800 6150
$Comp
L Jumper:Jumper_3_Open JP1
U 1 1
P 1100 5900
F 0 "JP1" V 1146 5987 50  0000 L CNN
F 1 "Jumper_3_Open" V 700 5650 50  0000 L CNN
F 2 "Connector_PinSocket_2.54mm:PinSocket_1x03_P2.54mm_Vertical" H 1100 5900 50  0001 C CNN
F 3 "~" H 1100 5900 50  0001 C CNN
	1    1100 5900
	0    -1   -1   0   
$EndComp
Wire Wire Line
	1100 6250 1100 6150
Wire Wire Line
	1100 6250 1400 6250
Wire Wire Line
	6300 6150 6450 6150
Connection ~ 6450 6150
Wire Wire Line
	1800 6250 1950 6250
Connection ~ 1950 6450
Wire Wire Line
	1950 6450 1950 6250
$Comp
L power:PWR_FLAG #FLG0102
U 1 1
P 2150 4150
F 0 "#FLG0102" H 2150 4225 50  0001 C CNN
F 1 "PWR_FLAG" H 2150 4323 50  0000 C CNN
F 2 "" H 2150 4150 50  0001 C CNN
F 3 "~" H 2150 4150 50  0001 C CNN
	1    2150 4150
	1    0    0    -1  
$EndComp
Wire Wire Line
	2150 4150 2150 4250
Connection ~ 2150 4250
Wire Wire Line
	2150 4250 1600 4250
$Comp
L power:PWR_FLAG #FLG0103
U 1 1
P 2550 6900
F 0 "#FLG0103" H 2550 6975 50  0001 C CNN
F 1 "PWR_FLAG" H 2550 7073 50  0000 C CNN
F 2 "" H 2550 6900 50  0001 C CNN
F 3 "~" H 2550 6900 50  0001 C CNN
	1    2550 6900
	1    0    0    -1  
$EndComp
Wire Wire Line
	2550 6900 2550 7000
Wire Wire Line
	2550 7000 2300 7000
Connection ~ 2300 7000
Wire Wire Line
	2300 7000 2300 7100
$Comp
L Switch:SW_MEC_5G SW1
U 1 1
P 8300 4750
F 0 "SW1" V 8346 4702 50  0000 R CNN
F 1 "SW_MEC_5G" V 8255 4702 50  0000 R CNN
F 2 "Button_Switch_THT:SW_TH_Tactile_Omron_B3F-10xx" H 8300 4950 50  0001 C CNN
F 3 "http://www.apem.com/int/index.php?controller=attachment&id_attachment=488" H 8300 4950 50  0001 C CNN
	1    8300 4750
	0    -1   -1   0   
$EndComp
$Comp
L power:GND #PWR05
U 1 1
P 8300 5150
F 0 "#PWR05" H 8300 4900 50  0001 C CNN
F 1 "GND" H 8305 4977 50  0000 C CNN
F 2 "" H 8300 5150 50  0001 C CNN
F 3 "" H 8300 5150 50  0001 C CNN
	1    8300 5150
	1    0    0    -1  
$EndComp
Wire Wire Line
	8300 4950 8300 5150
Wire Wire Line
	8300 4550 8300 4200
Text Label 8300 4250 0    50   ~ 0
nRESET
NoConn ~ 9400 2000
Wire Wire Line
	3850 5300 6150 5300
Wire Wire Line
	6150 5300 6150 5900
Wire Wire Line
	3650 5300 1100 5300
Wire Wire Line
	1100 5300 1100 5650
$Comp
L power:GND #PWR02
U 1 1
P 3750 5550
F 0 "#PWR02" H 3750 5300 50  0001 C CNN
F 1 "GND" H 3755 5377 50  0000 C CNN
F 2 "" H 3750 5550 50  0001 C CNN
F 3 "" H 3750 5550 50  0001 C CNN
	1    3750 5550
	1    0    0    -1  
$EndComp
Wire Wire Line
	3750 5550 3750 5300
$Comp
L Jumper:Jumper_2_Open JP3
U 1 1
P 1650 5900
F 0 "JP3" H 1650 6135 50  0000 C CNN
F 1 "Jumper_2_Open" H 1650 6044 50  0000 C CNN
F 2 "Connector_PinHeader_2.54mm:PinHeader_1x02_P2.54mm_Vertical" H 1650 5900 50  0001 C CNN
F 3 "~" H 1650 5900 50  0001 C CNN
	1    1650 5900
	1    0    0    -1  
$EndComp
Wire Wire Line
	1250 5900 1450 5900
Wire Wire Line
	1850 5900 2050 5900
Text Label 1900 5900 0    50   ~ 0
+25V
Text Label 1600 4000 0    50   ~ 0
VBB
Text Label 1300 5900 0    50   ~ 0
VBB
$Comp
L Connector:Conn_01x03_Male J2
U 1 1
P 3750 5100
F 0 "J2" V 3812 5244 50  0000 L CNN
F 1 "Conn_01x03_Male" V 3903 5244 50  0000 L CNN
F 2 "Connector_PinSocket_2.54mm:PinSocket_1x03_P2.54mm_Vertical" H 3750 5100 50  0001 C CNN
F 3 "~" H 3750 5100 50  0001 C CNN
	1    3750 5100
	0    1    1    0   
$EndComp
Text Notes 7050 7000 0    50   ~ 0
Note 1 : Short 1-2 of JP1 and JP2 to use on board regulator. Short 2-3 for external regulrator. \nNote 2: Install JP3 for normal use. Remove it for current measurement. \nNote 3 : R16 is for decoupling. If not needed, short JP4\nNote 4 : Cut 3.3V of the base board.
Text Notes 3900 5600 0    50   ~ 0
1 : 3.3V In\n2 : GND\n3 : 25V out
$Comp
L Device:D D10
U 1 1
P 7350 6150
F 0 "D10" H 7450 6100 50  0000 C CNN
F 1 "D" H 7250 6100 50  0000 C CNN
F 2 "Diode_SMD:D_0603_1608Metric_Pad1.05x0.95mm_HandSolder" H 7350 6150 50  0001 C CNN
F 3 "~" H 7350 6150 50  0001 C CNN
	1    7350 6150
	-1   0    0    1   
$EndComp
Wire Wire Line
	6800 6150 7050 6150
Connection ~ 6800 6150
Wire Wire Line
	7500 6150 7600 6150
$Comp
L Jumper:SolderJumper_2_Open JP5
U 1 1
P 7350 6350
F 0 "JP5" H 7350 6450 50  0000 C CNN
F 1 "SolderJumper_2_Open" H 7150 6200 50  0000 C CNN
F 2 "Jumper:SolderJumper-2_P1.3mm_Open_TrianglePad1.0x1.5mm" H 7350 6350 50  0001 C CNN
F 3 "~" H 7350 6350 50  0001 C CNN
	1    7350 6350
	1    0    0    -1  
$EndComp
Wire Wire Line
	7500 6350 7600 6350
Wire Wire Line
	7600 6350 7600 6150
Connection ~ 7600 6150
Wire Wire Line
	7600 6150 7800 6150
Wire Wire Line
	7200 6350 7050 6350
Wire Wire Line
	7050 6350 7050 6150
Connection ~ 7050 6150
Wire Wire Line
	7050 6150 7200 6150
Text Label 7700 6150 0    50   ~ 0
BASE_3.3V
Text Label 8700 1900 0    50   ~ 0
BASE_3.3V
$Comp
L Connector:TestPoint TP2
U 1 1
P 7050 6150
F 0 "TP2" H 7108 6268 50  0000 L CNN
F 1 "TestPoint" H 7108 6177 50  0000 L CNN
F 2 "TestPoint:TestPoint_Loop_D1.80mm_Drill1.0mm_Beaded" H 7250 6150 50  0001 C CNN
F 3 "~" H 7250 6150 50  0001 C CNN
	1    7050 6150
	1    0    0    -1  
$EndComp
$Comp
L Connector:TestPoint TP1
U 1 1
P 6250 7000
F 0 "TP1" H 6308 7118 50  0000 L CNN
F 1 "TestPoint" H 6308 7027 50  0000 L CNN
F 2 "TestPoint:TestPoint_Loop_D1.80mm_Drill1.0mm_Beaded" H 6450 7000 50  0001 C CNN
F 3 "~" H 6450 7000 50  0001 C CNN
	1    6250 7000
	1    0    0    -1  
$EndComp
$Comp
L power:GND #PWR0122
U 1 1
P 6250 7100
F 0 "#PWR0122" H 6250 6850 50  0001 C CNN
F 1 "GND" H 6255 6927 50  0000 C CNN
F 2 "" H 6250 7100 50  0001 C CNN
F 3 "" H 6250 7100 50  0001 C CNN
	1    6250 7100
	1    0    0    -1  
$EndComp
Wire Wire Line
	6250 7100 6250 7000
$EndSCHEMATC
